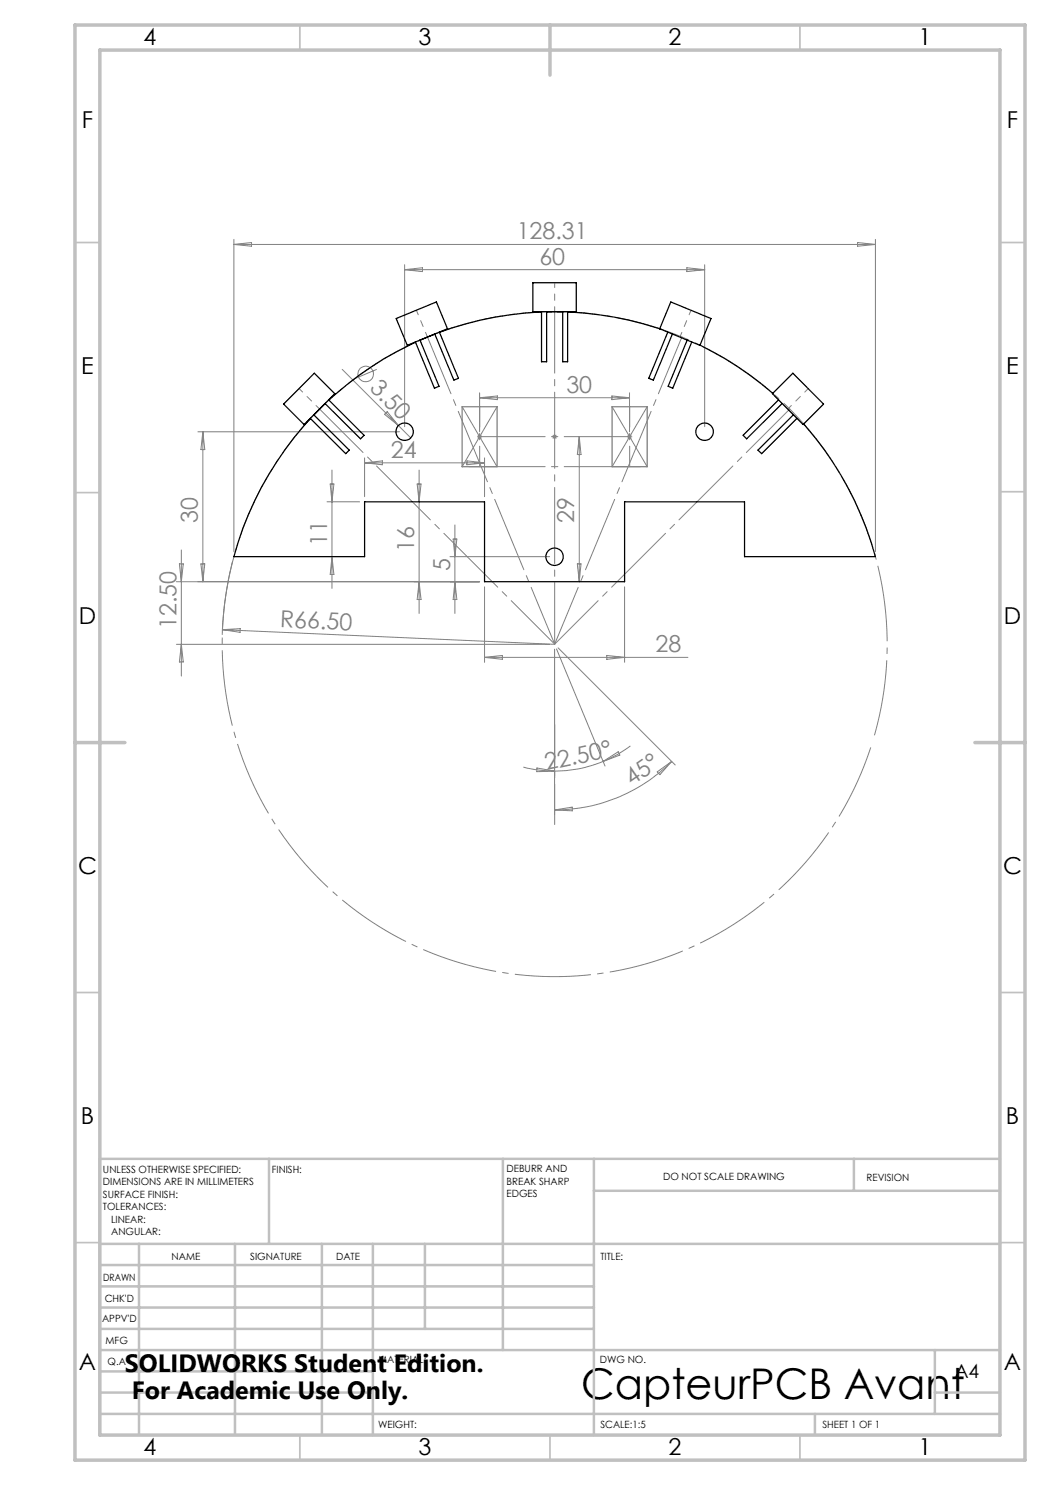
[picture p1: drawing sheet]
<svg xmlns="http://www.w3.org/2000/svg" width="210mm" height="297mm" viewBox="0 0 210 297" stroke-linecap="round" stroke-linejoin="round" font-family="sans-serif">
<g fill="none" stroke="#808080" stroke-width=".2">
<path d="M46.8 47.9v62.4M46.8 48.9h128.3M46.8 48.9l3.5-.4v.7zM80.9 52.9v32.4M80.9 53.9h60M80.9 53.9l3.6-.4v.8zM137.4 53.5l3.5 .4-3.5 .4zM140.9 52.9v32.4M171.5 48.5l3.6 .4-3.6 .3zM175.1 47.9v62.4M68.4 73.9l13.8 13.7M75.4 73.9l-4.5 1.8"/>
<path d="M95.9 78.6v7.8M95.9 79.5h30M95.9 79.5l3.6-.3v.7zM122.4 79.2l3.5 .3-3.5 .4zM125.9 78.6v7.8M39.6 86.4h40.3M40.6 86.4v29.9M40.6 86.4l.4 3.5h-.8zM66 96.8h.8l-.4 3.6zM66.4 94v23.7M72.9 91.6v7.7M72.9 92.6h24"/>
<path d="M72.9 92.6l3.6-.4v.8zM77.4 82.3l2.3 2.8-2.8-2.2zM83.4 96.8h.8l-.4 3.6zM83.8 94v28.7M92.4 81.3l7 12M93.4 92.2l3.5 .4-3.5 .4zM95.4 87.3h1M95.6 87l.7 .7M95.9 86.9v.9M96.3 87l-.7 .7M96.9 91.6v7.7M99.4 81.3l-7 12"/>
<path d="M110.4 87.3h1M110.6 87l.7 .7M110.9 86.9v.9M111.3 87l-.7 .7M115.9 87.3v29M115.9 87.3l.3 3.6h-.7zM122.4 81.3l7 12M125.4 87.3h1M125.6 87l.7 .7M125.9 86.9v.9M126.3 87l-.7 .7M129.4 81.3l-7 12"/>
<path d="M35.3 116.3h60.6M35.9 112.8h.8l-.4 3.5zM36.3 110v25.2M40.2 112.8h.8l-.4 3.5zM46.5 112.3a69.9 69.9 0 0 0-2 14.7M65.4 100.4h6.5M66.4 111.3l.4 3.6h-.8zM83.8 116.3l.4 3.6h-.8zM90 111.3h19.9M90.6 107.8h.8l-.4 3.5zM91 116.3l.4 3.6h-.8zM91 105v17.7"/>
<path d="M96.9 117.4v15.1M115.5 112.8h.7l-.3 3.5zM124.9 117.4v15.1M35.3 128.9h74.6M36.3 128.9l.4 3.5h-.8zM44.5 125.9l66.4 3M44.5 125.9l3.5-.2v.8zM96.9 131.5h40.7M96.9 131.5l3.6-.4v.8zM110.9 129.9v33.1M111.3 129.8l9.7 23.4M111.6 129.6l23.4 23.4"/>
<path d="M121.4 131.1l3.5 .4-3.5 .4zM104.7 153.4a25.6 25.6 0 0 0 6.2 .8M107.4 153.6l3.5 .6-3.5 .1zM120.6 152.3a25 25 0 0 1-9.7 1.9M120.6 152.3l3-1.9 .4 .6zM126.1 149.2a23.2 23.2 0 0 1-5.5 3.1M131.4 154.4l2.9-2.1-2.3 2.6zM134.3 152.3a33 33 0 0 1-23.4 9.7M110.9 162l3.5-.6 .1 .8z"/>
<circle cx="73.1" cy="74.8" r="1.56"/>
</g>
<path d="M174.5 148.3a66.5 66.5 0 0 1-111.4 26.7 66.5 66.5 0 0 1 30.6-110.4 66.5 66.5 0 0 1 81.8 80.3l-1 3.4" fill="none" stroke="#808080" stroke-width=".2" stroke-dasharray="15.2 1.3 1.3 1.3" stroke-dashoffset="-1.3" stroke-linecap="butt"/>
<g fill="none" stroke="#c0c0c0" stroke-width=".35">
<path d="M60 5v5M160 5v5M15 48.5h5M200 48.5h5M15 98.5h5M200 98.4h5M15 198.5h5M200 198.5h5M15 248.5h5M200 248.5h5M60 287v5M110 287v5"/>
<path d="M160 287v5"/>
</g>
<g fill="none" stroke="#c0c0c0" stroke-width=".5">
<path d="M53.8 231.8v17M100.6 231.8v38.2M118.8 231.8v55.2M118.8 238.2h81.2M170.8 231.8v6.4M200 231.8h-180v55.2M20 248.8h180M20 257.3h98.8M20 253h98.8M27.8 248.8v38.2M47 248.8v38.2M64.4 248.8v38.2"/>
<path d="M74.6 248.8v38.2M85 248.8v17M20 265.8h98.8M20 261.5h98.8M20 278.5h54.6M20 274.3h54.6M20 270h180M187 278.5h13M187 270v12.8M20 282.8h180M163 282.8v4.2"/>
</g>
<path d="M15 5h190v287h-190zM20 10h180v277h-180zM110 5v10M15 148.5h10M195 148.5h10" fill="none" stroke="#c0c0c0" stroke-width=".7"/>
<path d="M92.4 81.3h7v12h-7zM122.4 81.3h7v12h-7z" fill="none" stroke="#808080" stroke-width=".25"/>
<path d="M110.9 164.9v-20" fill="none" stroke="#808080" stroke-width=".2" stroke-dasharray="15.2 1.3 1.3 1.3" stroke-dashoffset="7.1"/>
<path d="M110.9 128.8l-47-47M110.9 128.8v-66.5M110.9 128.8l-25.4-61.4M110.9 128.8l47.1-47M110.9 128.8l25.5-61.4" fill="none" stroke="#808080" stroke-width=".2" stroke-dasharray="15.2 1.3 1.3 1.3" stroke-dashoffset="2.9"/>
<path d="M110.9 56.5v5.8M59.8 77.7l4.1 4.1M83.3 62l2.2 5.4M138.2 62l-2.2 5.4M161.7 77.7l-4.1 4.1" fill="none" stroke="#808080" stroke-width=".2" stroke-dasharray="15.2 1.3 1.3 1.3" stroke-dashoffset="14.2"/>
<path d="M95.9 93.3v-12M125.9 93.3v-12" fill="none" stroke="#808080" stroke-width=".2" stroke-dasharray="15.2 1.3 1.3 1.3" stroke-dashoffset="11.1"/>
<path d="M95.9 87.3h30" fill="none" stroke="#808080" stroke-width=".2" stroke-dasharray="15.2 1.3 1.3 1.3" stroke-dashoffset="2.1"/>
<path d="M92.4 93.3h37" fill="none" stroke="#808080" stroke-width=".2" stroke-dasharray="15.2 1.3 1.3 1.3" stroke-dashoffset="-1.4"/>
<g fill="none" stroke="#000" stroke-width=".25">
<path d="M106.6 56.5h8.7v5.8h-8.7zM62.9 74.6l4.1 4.1-6.2 6.2-4.1-4.1zM65.7 80l7.1 7.1-.7 .7-7.1-7.1M79.2 63.7l8.1-3.3 2.2 5.4-8 3.3zM83.1 68.4a69.7 69.7 0 0 0-17.3 11.6M84 68l3.8 9.3-.9 .3-3.8-9.2M87.9 66.4l3.8 9.3-.9 .3-3.8-9.2-3 1.2M108.3 62.3v10.1h1v-10l1.6-.1 1.6 .1v10h1v-10.1M108.3 62.4a67.1 67.1 0 0 0-20.4 4.1M113.5 62.4a66.6 66.6 0 0 1 18.7 3.4M133.6 66.4l-3.8 9.3 .9 .3 3.8-9.2M134.2 60.4l8 3.3-2.2 5.4-8.1-3.3z"/>
<path d="M137.4 68l-3.8 9.3 .9 .3 3.9-9.2M140 69a67.8 67.8 0 0 1 14.6 9.7M154.5 78.7l4.1-4.1 6.1 6.2-4.1 4.1zM155.7 80l-7.1 7.1 .7 .7 7.1-7.1M62.1 83.7a66.9 66.9 0 0 0-15.3 27.6h26.1v-10.9h24v15.9h28v-15.9h24v10.9h26.2a66.7 66.7 0 0 0-14.4-26.5M62.8 83l7 7-.7 .7-7-7M65.1 80.7l-2.3 2.3M158.7 83l-7.1 7 .7 .7 7.1-7"/>
<circle cx="80.9" cy="86.3" r="1.75"/>
<circle cx="140.9" cy="86.3" r="1.75"/>
<circle cx="110.9" cy="111.4" r="1.74"/>
</g>
<text font-size="8.5" x="116.3" y="279.7">CapteurPCB Avant</text>
<g font-size="5">
<text x="25" y="274.4">SOLIDWORKS Student Edition.</text>
<text x="26.4" y="279.9">For Academic Use Only.</text>
</g>
<g font-size="4.7">
<text x="28.7" y="9">4</text>
<text x="83.7" y="9">3</text>
<text x="133.7" y="9">2</text>
<text x="183.7" y="9">1</text>
<text x="16.4" y="25.5">F</text>
<text x="201.4" y="25.5">F</text>
<text x="16.2" y="74.8">E</text>
<text x="201.2" y="74.8">E</text>
<text x="15.8" y="124.7">D</text>
<text x="200.8" y="124.8">D</text>
<text x="15.6" y="174.7">C</text>
<text x="200.6" y="174.8">C</text>
<text x="16.2" y="224.8">B</text>
<text x="201.2" y="224.8">B</text>
<text x="15.8" y="274">A</text>
<text x="200.8" y="274">A</text>
<text x="28.7" y="291">4</text>
<text x="83.7" y="291">3</text>
<text x="133.7" y="291">2</text>
<text x="183.7" y="291">1</text>
</g>
<g font-size="4.7" fill="#808080">
<text x="103.3" y="47.8">128.31</text>
<text x="107.9" y="52.9">60</text>
<text x="73.8" y="77.8" transform="rotate(45 73.8 77.8)">3.50</text>
<text x="113.3" y="78.5">30</text>
<text x="78.2" y="91.5">24</text>
<text x="39.6" y="104.5" transform="rotate(-90 39.6 104.5)">30</text>
<text x="114.8" y="104.5" transform="rotate(-90 114.8 104.5)">29</text>
<text x="65.4" y="109.2" transform="rotate(-90 65.4 109.2)">11</text>
<text x="82.8" y="110.5" transform="rotate(-90 82.8 110.5)">16</text>
<text x="90" y="114.1" transform="rotate(-90 90 114.1)">5</text>
<text x="35.3" y="125.8" transform="rotate(-90 35.3 125.8)">12.50</text>
<text x="55.9" y="125.4" transform="rotate(3 55.9 125.4)">R66.50</text>
<text x="131.1" y="130.4">28</text>
<text x="109.3" y="154.1" transform="rotate(-12 109.3 154.1)">22.50°</text>
<text x="126.4" y="157.2" transform="rotate(-35 126.4 157.2)">45°</text>
</g>
<text font-size="3.9" x="190.9" y="275.5">A4</text>
<g font-size="2">
<text x="20.6" y="234.6">UNLESS OTHERWISE SPECIFIED:</text>
<text x="20.6" y="237.1">DIMENSIONS ARE IN MILLIMETERS</text>
<text x="20.6" y="239.6">SURFACE FINISH:</text>
<text x="54.4" y="234.6">FINISH:</text>
<text x="101.3" y="234.5">DEBURR AND</text>
<text x="101.3" y="237">BREAK SHARP</text>
<text x="101.3" y="239.5">EDGES</text>
<text x="132.6" y="236">DO NOT SCALE DRAWING</text>
<text x="173.3" y="236.2">REVISION</text>
<text x="20.6" y="242.1">TOLERANCES:</text>
<text x="22.2" y="244.6">LINEAR:</text>
<text x="22.2" y="247.1">ANGULAR:</text>
<text x="34.3" y="252">NAME</text>
<text x="50" y="251.9">SIGNATURE</text>
<text x="67.2" y="251.9">DATE</text>
<text x="120.1" y="251.9">TITLE:</text>
<text x="20.6" y="256.1">DRAWN</text>
<text x="20.9" y="260.3">CHK'D</text>
<text x="20.4" y="264.4">APPV'D</text>
<text x="21.1" y="268.8">MFG</text>
<text x="21.5" y="273">Q.A</text>
<text x="75.6" y="272.5">MATERIAL:</text>
<text x="120" y="272.5">DWG NO.</text>
<text x="75.6" y="285.5">WEIGHT:</text>
<text x="120.1" y="285.6">SCALE:1:5</text>
<text x="164.5" y="285.6">SHEET 1 OF 1</text>
</g>
</svg>
